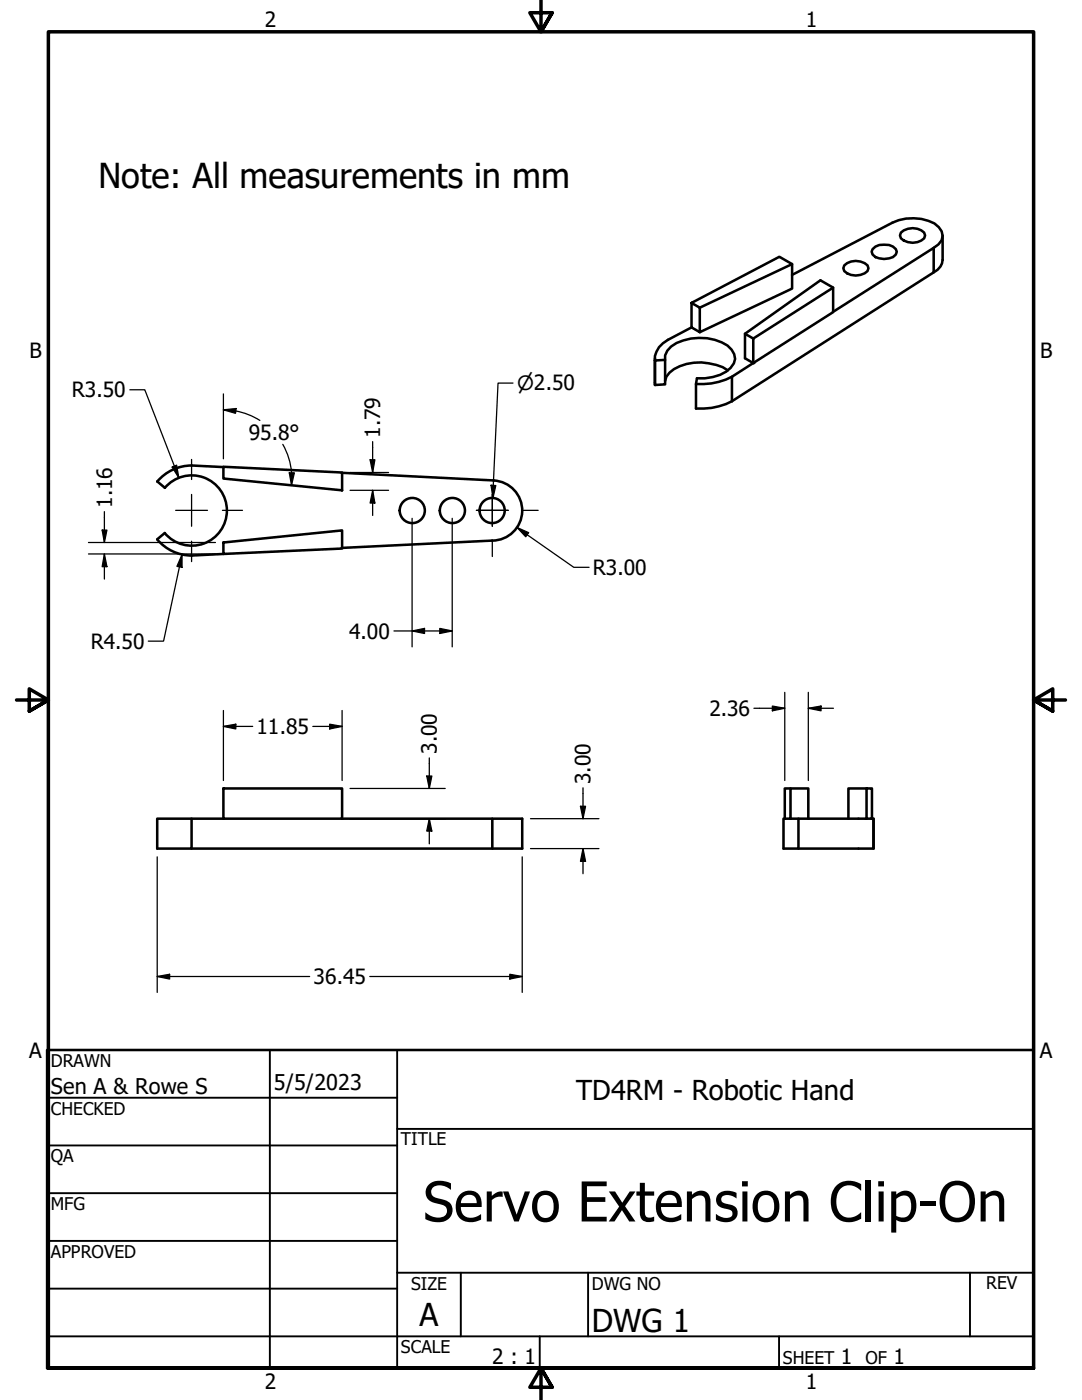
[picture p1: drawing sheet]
<svg xmlns="http://www.w3.org/2000/svg" width="216mm" height="279mm" viewBox="0 0 216 279" stroke-linecap="round" stroke-linejoin="round" font-family="sans-serif">
<!-- layer: Visible (ANSI) -->
<g fill="none" stroke="#000" stroke-width=".51">
<path d="M158.1 52.7l-18.5 8.7M166.2 57.4l-15.9 10.2v4.9l-1.6-1v-4.9l1.6 1M168.5 53a3.5 3.5 0 0 1 4.6 0l.2 .5-.2 .6a3.5 3.5 0 0 1-4.6 0l-.2-.6zM174.1 49.7a3.5 3.5 0 0 1 4.7 0l.1 .5-.1 .6a3.5 3.5 0 0 1-4.7 0l-.2-.6zM179.8 46.4a3.5 3.5 0 0 1 4.6 0l.2 .6-.2 .6a3.5 3.5 0 0 1-4.6 0l-.2-.6zM186.3 49.5a2.49 2.49 0 0 0 1-4.2 7.9 7.9 0 0 0-6.5-1.7l-1.5 .3-1.2 .5-20 10.5M188.1 47v4.9a2.96 2.96 0 0 1-1.8 2.5M130.7 71.9l2-.1v4.9l-2 .1zM130.7 71.5v5.3M132.7 71.8a3.4 3.4 0 0 1 2.3-3.3 10.9 10.9 0 0 1 10.2 .5 2.84 2.84 0 0 1 .6 4.4 8.3 8.3 0 0 1-6.7 2.1l-.2 1.1v4.9a13.4 13.4 0 0 0 7.1-1.4M138 60.5v4.8l1.6 1v-4.9l-1.6-.9 17.5-9.3 2.6 1.5v4.9l-18.5 8.7M138 65.3l-4.7 2.5a4.4 4.4 0 0 0-2.6 4.1"/>
<path d="M145.2 73.9a10.3 10.3 0 0 0-11.6 .5l-.6 .8-.3 .8M146 75.2a13.5 13.5 0 0 1-7.1 1.4M148.7 66.6l15-10.7 2.5 1.5v4.9l-20.2 12.9v4.9M166.2 62.2l20.1-12.7v4.9l-40.3 25.7M31.4 96.1l1.5 1.2M32.9 97.4a7 7 0 0 1 10.2-.6 7 7 0 0 1 0 10.2 7 7 0 0 1-10.2-.6M38.2 92.9l6.4 .3M38.3 92.9a9 9 0 0 0-6.9 3.2M44.6 93.2l23.7 1.1v3.6l-23.7-2.4zM68.3 94.4l30.3 1.5M98.5 95.9a6 6 0 0 1 5.7 6.1 6 6 0 0 1-6 5.9l-29.9 1.4M32.9 106.4l-1.5 1.3a9 9 0 0 0 6.9 3.2"/>
<path d="M44.6 108.3l23.7-2.4v3.6l-23.7 1.1zM44.6 110.6l-6.4 .3M44.6 157.4h23.7v6h-23.7zM157.7 157.4h-1.1v6M172.9 157.4h1.1v6h-1.1zM172.9 157.4h-3.6v6M38.2 169.4h60v-6h6v6h-6M38.2 163.4h-6.8v6h6.8v-6h6.4M68.3 163.4h29.9M156.6 163.4h1.1v-6h3.6v6M156.6 163.4h-.3v6h3v-6h13.6M157.7 163.4h1.6"/>
<path d="M174 163.4h.3v6h-15M174.3 163.4v6"/>
<circle cx="82.3" cy="101.9" r="2.51"/>
<circle cx="90.3" cy="101.9" r="2.51"/>
<circle cx="98.2" cy="101.9" r="2.51"/>
</g>
<circle cx="150.3" cy="72.5" r=".25" fill="#000"/>
<!-- layer: Border (ANSI) -->
<path d="M107.9 0v6.4l-2.2-3.9h4.5l-2.3 3.9 2.3-3.9M3.3 139.7h6.4l-3.9-2.2v4.4l3.9-2.2-3.9 2.2M212.6 139.7h-6.4l3.9-2.2v4.4l-3.9-2.2 3.9 2.2M9.7 273v-266.6h196.5v266.6h-196.5h196.5M110.2 276.9l-2.3-3.9 2.3 3.9h-4.5l2.2-3.9v6.4" fill="none" stroke="#000" stroke-width=".7"/>
<!-- layer: Title (ANSI) -->
<g fill="none" stroke="#000" stroke-width=".38">
<path d="M9.4 219.1h69.8M53.8 209.5v63.5M79.2 209.5v63.5M9.4 228.6h69.8M9.4 238.1h69.8M79.2 225.3h127M9.4 247.6h69.8M9.4 257.2h69.8M79.2 254h127M91.9 254v12.7M117.3 254v12.7M193.5 254v12.7"/>
<path d="M9.4 266.7h196.8M107.7 266.7v6.3M155.4 266.7v6.3"/>
</g>
<path d="M9.4 209.5h196.8v63.5h-196.8z" fill="none" stroke="#000" stroke-width=".51"/>
<!-- layer: Dimension (ANSI) -->
<g fill="none" stroke="#000" stroke-width=".25">
<path d="M25.9 77.8h3l6.8 17.6M44.6 78.6v13M102.4 76.5h-3l-1 22.9M34.4 93.2l.8-.4 .5 2.6zM44.6 81.8l2.5-.3-.1 1zM44.6 81.8l2.5 .2M47 82l2.9 .9 2 1M56.4 88.7a13.7 13.7 0 0 1 1.8 5.6M57.7 94.4h1l-.5 2.4zM58.2 94.4v2.4M69.8 97.9h7.7M69.8 94.3h7.7"/>
<path d="M73.9 91.8h.9l-.4 2.5zM74.4 97.9l.4 2.5h-.9zM74.4 88.1v6.2M74.4 97.9v5M98 96.8l.9 .1-.5 2.5zM17.7 108.3h20.5M17.7 110.6h17.7M20.4 105.8h.9l-.5 2.5zM20.8 110.6l.5 2.5h-.9zM20.8 102.1v6.2M20.8 110.6v5M35.4 110.6h2.8"/>
<path d="M36.3 110.7v2.5l-1-.2zM36.3 110.7l-3.7 17.3h-3M38.4 108.3h4.6M38.4 110.6h4.6M82.2 103.4v25.7M90.2 103.4v25.7M103.2 105.3l2.3 1-.6 .8zM103.2 105.3l11.3 7.9h3M78.6 125.9h11.6M82.2 125.9l2.5-.5v1zM87.8 125.4l2.4 .5-2.4 .5zM156.6 138.2v17.6"/>
<path d="M161.3 138.2v17.6M44.6 145l2.5-.5v1zM44.6 141.8v14M44.6 145h5.8M62.4 145h5.9M65.8 144.5l2.5 .5-2.5 .5zM68.3 141.8v14M69.8 157.4h19M85.2 154.9h1l-.5 2.5zM85.7 151.3v6.1M116.3 157.2v6.2M150.4 141.4h6.2"/>
<path d="M154.1 140.9l2.5 .5-2.5 .5zM161.3 141.4l2.5-.5v1zM161.3 141.4h5M31.4 171v27.1M69.8 163.4h19M85.7 163.4l.5 2.5h-1zM85.7 163.4v5M104.2 171v27.1M105.9 169.4h13.6M105.9 163.4h13.6M115.8 160.9h1l-.5 2.5zM116.3 169.4l.5 2.5h-1z"/>
<path d="M116.3 169.4v5M31.4 194.9l2.4-.5v1zM31.4 194.9h30.4M73.8 194.9h30.4M101.7 194.4l2.5 .5-2.5 .5z"/>
</g>
<g fill="#000">
<path d="M34.4 93.2l.8-.4 .5 2.6z" fill-rule="evenodd"/>
<path d="M44.6 81.8l2.5-.3-.1 1z" fill-rule="evenodd"/>
<path d="M57.7 94.4h1l-.5 2.4z" fill-rule="evenodd"/>
<path d="M73.9 91.8h.9l-.4 2.5z" fill-rule="evenodd"/>
<path d="M98 96.8l.9 .1-.5 2.5z" fill-rule="evenodd"/>
<path d="M20.4 105.8h.9l-.5 2.5z" fill-rule="evenodd"/>
<path d="M20.8 110.6l.5 2.5h-.9z" fill-rule="evenodd"/>
<path d="M36.3 110.7v2.5l-1-.2z" fill-rule="evenodd"/>
<path d="M74.4 97.9l.4 2.5h-.9z" fill-rule="evenodd"/>
<path d="M103.2 105.3l2.3 1-.6 .8z" fill-rule="evenodd"/>
<path d="M82.2 125.9l2.5-.5v1z" fill-rule="evenodd"/>
<path d="M87.8 125.4l2.4 .5-2.4 .5z" fill-rule="evenodd"/>
<path d="M44.6 145l2.5-.5v1z" fill-rule="evenodd"/>
<path d="M65.8 144.5l2.5 .5-2.5 .5z" fill-rule="evenodd"/>
<path d="M85.2 154.9h1l-.5 2.5z" fill-rule="evenodd"/>
<path d="M154.1 140.9l2.5 .5-2.5 .5z" fill-rule="evenodd"/>
<path d="M161.3 141.4l2.5-.5v1z" fill-rule="evenodd"/>
<path d="M85.7 163.4l.5 2.5h-1z" fill-rule="evenodd"/>
<path d="M115.8 160.9h1l-.5 2.5z" fill-rule="evenodd"/>
<path d="M116.3 169.4l.5 2.5h-1z" fill-rule="evenodd"/>
<path d="M31.4 194.9l2.4-.5v1z" fill-rule="evenodd"/>
<path d="M101.7 194.4l2.5 .5-2.5 .5z" fill-rule="evenodd"/>
</g>
<!-- layer: Center Mark (ANSI) -->
<path d="M38.2 98.7v3.2h-3.1M38.2 91.7v4M98.2 98.7v3.2h-3.1h6.3h-3.2v3.1zM38.2 108v4.1M41.4 101.9h-3.2v3.1M44.4 101.9h4M98.2 108v3.1M104.4 101.9h3" fill="none" stroke="#000" stroke-width=".25"/>
<text font-size="11" x="84.5" y="243.8">Servo Extension Clip-On</text>
<text font-size="6.9" x="19.6" y="37.5">Note: All measurements in mm</text>
<g font-size="6.3">
<text x="83.7" y="264.5">A</text>
<text x="118.1" y="265.9">DWG 1</text>
</g>
<text font-size="5.5" x="115" y="219.5">TD4RM - Robotic Hand</text>
<g font-size="4.3">
<text x="10.2" y="218.2">Sen A &amp; Rowe S</text>
<text x="54.6" y="217.6">5/5/2023</text>
</g>
<g font-size="4.2">
<text x="52.8" y="5.3">2</text>
<text x="160.8" y="5.3">1</text>
<text x="5.9" y="71.4">B</text>
<text x="207.6" y="71.4">B</text>
<text x="14.4" y="79.3">R3.50</text>
<text x="49.7" y="87.8">95.8°</text>
<text x="75.9" y="87.4" transform="rotate(-90 75.9 87.4)">1.79</text>
<text x="22.4" y="101.3" transform="rotate(-90 22.4 101.3)">1.16</text>
<text x="118.3" y="114.7">R3.00</text>
<text x="18.1" y="129.5">R4.50</text>
<text x="69.7" y="127.4">4.00</text>
<text x="141.5" y="142.9">2.36</text>
<text x="51.2" y="146.5">11.85</text>
<text x="87.2" y="150.4" transform="rotate(-90 87.2 150.4)">3.00</text>
<text x="117.9" y="156.5" transform="rotate(-90 117.9 156.5)">3.00</text>
<text x="62.5" y="196.4">36.45</text>
<text x="5.8" y="211.1">A</text>
<text x="207.5" y="211.1">A</text>
<text x="98.2" y="272.3">2 : 1</text>
<text x="167.8" y="272.2">1</text>
<text x="178.3" y="272.2">1</text>
<text x="52.8" y="277.1">2</text>
<text x="160.8" y="277.1">1</text>
</g>
<text font-size="3.9" x="103.2" y="77.9">⌀2.50</text>
<g font-size="3.5">
<text x="10.2" y="212.9">DRAWN</text>
<text x="10.2" y="222.4">CHECKED</text>
<text x="10.2" y="232">QA</text>
<text x="80" y="228.6">TITLE</text>
<text x="10.2" y="241.5">MFG</text>
<text x="10.2" y="251">APPROVED</text>
<text x="82" y="257.4">SIZE</text>
<text x="118.1" y="257.4">DWG NO</text>
<text x="196.8" y="257.3">REV</text>
<text x="80" y="270.1">SCALE</text>
<text x="156.2" y="272.2">SHEET</text>
<text x="172.7" y="272.2">OF</text>
</g>
</svg>
